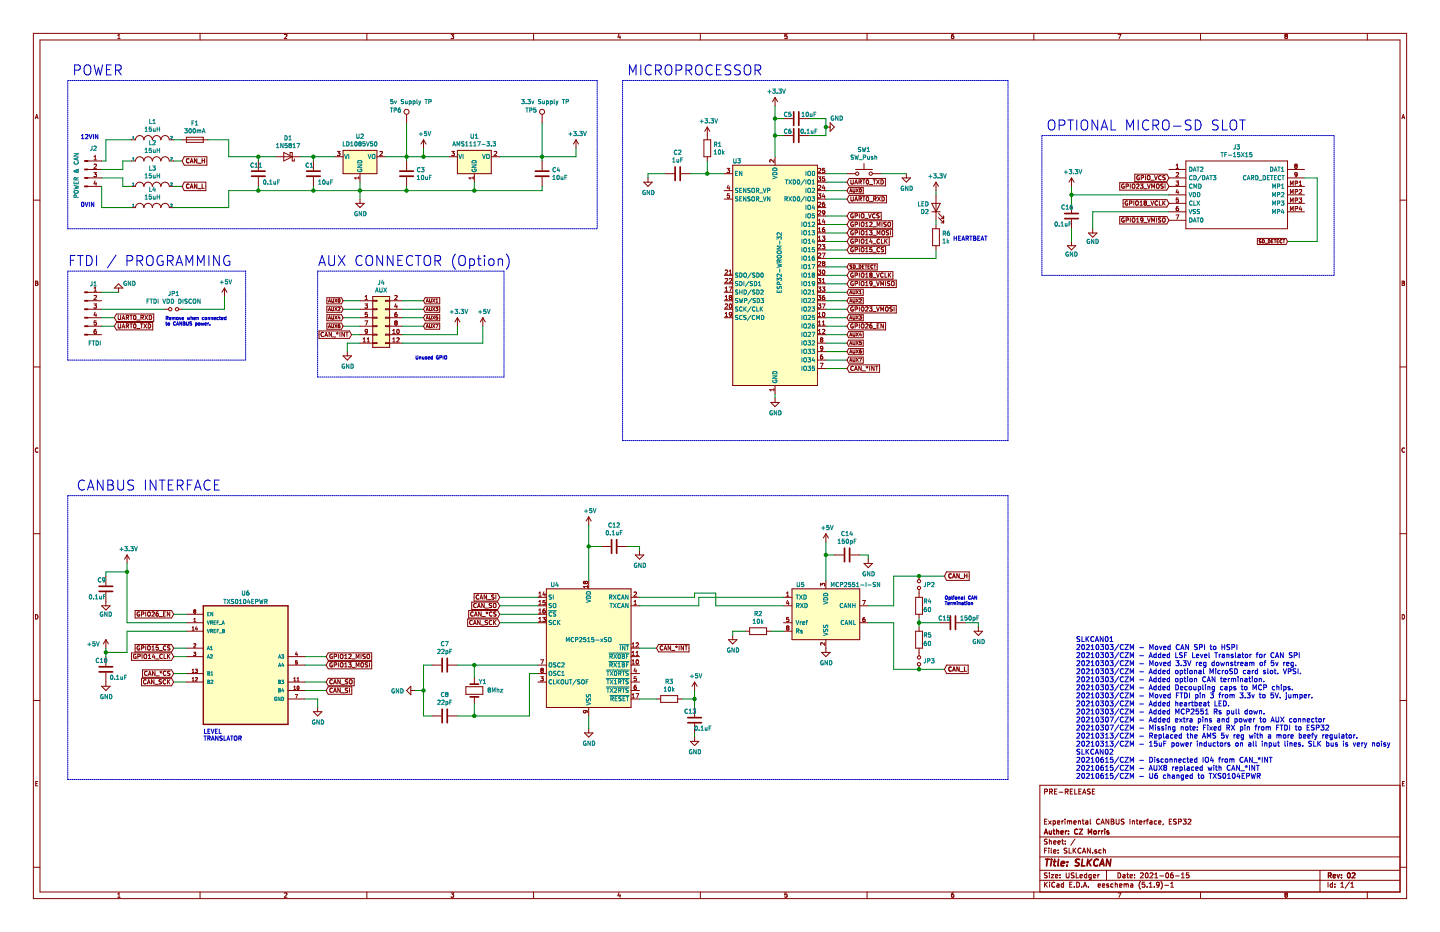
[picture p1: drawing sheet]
EESchema Schematic File Version 4
EELAYER 30 0
EELAYER END
$Descr USLedger 17000 11000
encoding utf-8
Sheet 1 1
Title "SLKCAN"
Date "2021-06-15"
Rev "02"
Comp "Auther: CZ Morris"
Comment1 "Experimental CANBUS Interface, ESP32"
Comment2 ""
Comment3 ""
Comment4 "PRE-RELEASE"
$EndDescr
$Comp
L RF_Module:ESP32-WROOM-32 U3
U 1 1
P 9150 3250
F 0 "U3" H 8700 4600 50  0000 C CNN
F 1 "ESP32-WROOM-32" V 9200 3400 50  0000 C CNN
F 2 "RF_Module:ESP32-WROOM-32" H 9150 1750 50  0001 C CNN
F 3 "https://www.espressif.com/sites/default/files/documentation/esp32-wroom-32_datasheet_en.pdf" H 8850 3300 50  0001 C CNN
	1    9150 3250
	1    0    0    -1  
$EndComp
$Comp
L Switch:SW_Push SW1
U 1 1
P 10200 2050
F 0 "SW1" H 10200 2335 50  0000 C CNN
F 1 "SW_Push" H 10200 2244 50  0000 C CNN
F 2 "Button_Switch_SMD:SW_SPST_CK_RS282G05A3" H 10200 2250 50  0001 C CNN
F 3 " C961737" H 10200 2250 50  0001 C CNN
	1    10200 2050
	1    0    0    -1  
$EndComp
Text GLabel 10000 2150 2    50   Input ~ 0
UART0_TXD
Text GLabel 10000 2350 2    50   Input ~ 0
UART0_RXD
Text GLabel 4150 3950 0    50   Input ~ 0
CAN_*INT
Wire Wire Line
	9750 2050 10000 2050
Wire Wire Line
	9750 2150 10000 2150
Wire Wire Line
	9750 2350 10000 2350
$Comp
L Device:R R1
U 1 1
P 8350 1750
F 0 "R1" H 8420 1796 50  0000 L CNN
F 1 "10k" H 8420 1705 50  0000 L CNN
F 2 "Resistor_SMD:R_0805_2012Metric" V 8280 1750 50  0001 C CNN
F 3 " C17414" H 8350 1750 50  0001 C CNN
	1    8350 1750
	1    0    0    -1  
$EndComp
$Comp
L power:+3.3V #PWR018
U 1 1
P 8350 1600
F 0 "#PWR018" H 8350 1450 50  0001 C CNN
F 1 "+3.3V" H 8365 1773 50  0000 C CNN
F 2 "" H 8350 1600 50  0001 C CNN
F 3 "" H 8350 1600 50  0001 C CNN
	1    8350 1600
	1    0    0    -1  
$EndComp
$Comp
L Device:C C2
U 1 1
P 8000 2050
F 0 "C2" V 7748 2050 50  0000 C CNN
F 1 "1uF" V 7839 2050 50  0000 C CNN
F 2 "Capacitor_SMD:C_0805_2012Metric" H 8038 1900 50  0001 C CNN
F 3 " C28323" H 8000 2050 50  0001 C CNN
	1    8000 2050
	0    1    1    0   
$EndComp
$Comp
L power:GND #PWR015
U 1 1
P 7650 2100
F 0 "#PWR015" H 7650 1850 50  0001 C CNN
F 1 "GND" H 7655 1927 50  0000 C CNN
F 2 "" H 7650 2100 50  0001 C CNN
F 3 "" H 7650 2100 50  0001 C CNN
	1    7650 2100
	1    0    0    -1  
$EndComp
Wire Wire Line
	8550 2050 8350 2050
Wire Wire Line
	7850 2050 7650 2050
Wire Wire Line
	7650 2050 7650 2100
Wire Wire Line
	8350 1900 8350 2050
Connection ~ 8350 2050
Wire Wire Line
	8350 2050 8150 2050
$Comp
L power:GND #PWR021
U 1 1
P 9150 4700
F 0 "#PWR021" H 9150 4450 50  0001 C CNN
F 1 "GND" H 9155 4527 50  0000 C CNN
F 2 "" H 9150 4700 50  0001 C CNN
F 3 "" H 9150 4700 50  0001 C CNN
	1    9150 4700
	1    0    0    -1  
$EndComp
Wire Wire Line
	9150 4700 9150 4650
$Comp
L SLKCAN-rescue:LSF0204PWR-LSF0204PWR U6
U 1 1
P 2900 7850
F 0 "U6" H 2900 8700 50  0000 C CNN
F 1 "TXS0104EPWR" H 2900 8600 50  0000 C CNN
F 2 "SOP65P640X120-14N" H 2900 7850 50  0001 L BNN
F 3 "" H 2900 7850 50  0001 L BNN
	1    2900 7850
	1    0    0    -1  
$EndComp
$Comp
L power:+5V #PWR02
U 1 1
P 1250 7650
F 0 "#PWR02" H 1250 7500 50  0001 C CNN
F 1 "+5V" H 1100 7700 50  0000 C CNN
F 2 "" H 1250 7650 50  0001 C CNN
F 3 "" H 1250 7650 50  0001 C CNN
	1    1250 7650
	1    0    0    -1  
$EndComp
Text GLabel 2050 7250 0    50   Input ~ 0
GPIO26_EN
Wire Wire Line
	2050 7250 2200 7250
Text GLabel 10000 2950 2    50   Input ~ 0
GPIO15_CS
Text GLabel 2050 7650 0    50   Input ~ 0
GPIO15_CS
Wire Wire Line
	2050 7650 2200 7650
Text GLabel 2050 7950 0    50   Input ~ 0
CAN_*CS
Wire Wire Line
	2050 7950 2200 7950
Text GLabel 2050 8050 0    50   Input ~ 0
CAN_SCK
Wire Wire Line
	2050 8050 2200 8050
Text GLabel 10000 2850 2    50   Input ~ 0
GPIO14_CLK
Wire Wire Line
	10000 2850 9750 2850
Text GLabel 2050 7750 0    50   Input ~ 0
GPIO14_CLK
Wire Wire Line
	2050 7750 2200 7750
$Comp
L power:GND #PWR07
U 1 1
P 3750 8350
F 0 "#PWR07" H 3750 8100 50  0001 C CNN
F 1 "GND" H 3755 8177 50  0000 C CNN
F 2 "" H 3750 8350 50  0001 C CNN
F 3 "" H 3750 8350 50  0001 C CNN
	1    3750 8350
	1    0    0    -1  
$EndComp
Wire Wire Line
	3600 8250 3750 8250
Wire Wire Line
	3750 8250 3750 8350
Text GLabel 3850 8050 2    50   Input ~ 0
CAN_SO
Wire Wire Line
	3850 8050 3600 8050
Wire Wire Line
	10000 2650 9750 2650
Text GLabel 3850 7850 2    50   Input ~ 0
GPIO13_MOSI
Wire Wire Line
	3600 7850 3850 7850
Text GLabel 3850 8150 2    50   Input ~ 0
CAN_SI
Wire Wire Line
	3600 8150 3850 8150
$Comp
L Device:C C10
U 1 1
P 1250 7900
F 0 "C10" H 1300 7800 50  0000 C CNN
F 1 "0.1uF" H 1100 8000 50  0000 C CNN
F 2 "Capacitor_SMD:C_0805_2012Metric" H 1288 7750 50  0001 C CNN
F 3 "C696367" H 1250 7900 50  0001 C CNN
	1    1250 7900
	-1   0    0    1   
$EndComp
$Comp
L power:GND #PWR03
U 1 1
P 1250 8050
F 0 "#PWR03" H 1250 7800 50  0001 C CNN
F 1 "GND" H 1255 7877 50  0000 C CNN
F 2 "" H 1250 8050 50  0001 C CNN
F 3 "" H 1250 8050 50  0001 C CNN
	1    1250 8050
	1    0    0    -1  
$EndComp
$Comp
L power:+3.3V #PWR05
U 1 1
P 1500 6650
F 0 "#PWR05" H 1500 6500 50  0001 C CNN
F 1 "+3.3V" H 1515 6823 50  0000 C CNN
F 2 "" H 1500 6650 50  0001 C CNN
F 3 "" H 1500 6650 50  0001 C CNN
	1    1500 6650
	1    0    0    -1  
$EndComp
Wire Wire Line
	1500 6650 1500 6750
$Comp
L Device:C C9
U 1 1
P 1250 6950
F 0 "C9" H 1300 6850 50  0000 C CNN
F 1 "0.1uF" H 1350 7050 50  0000 C CNN
F 2 "Capacitor_SMD:C_0805_2012Metric" H 1288 6800 50  0001 C CNN
F 3 "C696367" H 1250 6950 50  0001 C CNN
	1    1250 6950
	-1   0    0    1   
$EndComp
$Comp
L power:GND #PWR01
U 1 1
P 1250 7100
F 0 "#PWR01" H 1250 6850 50  0001 C CNN
F 1 "GND" H 1250 6950 50  0000 C CNN
F 2 "" H 1250 7100 50  0001 C CNN
F 3 "" H 1250 7100 50  0001 C CNN
	1    1250 7100
	1    0    0    -1  
$EndComp
Connection ~ 1500 6750
Wire Wire Line
	1250 7650 1250 7700
Wire Wire Line
	2200 7450 1500 7450
Wire Wire Line
	1500 7450 1500 7700
Wire Wire Line
	1500 7700 1250 7700
Connection ~ 1250 7700
Wire Wire Line
	1250 7700 1250 7750
Wire Wire Line
	1250 6750 1250 6800
Wire Wire Line
	1250 6750 1500 6750
Text GLabel 10000 2750 2    50   Input ~ 0
GPIO13_MOSI
$Comp
L power:GND #PWR026
U 1 1
P 10700 2050
F 0 "#PWR026" H 10700 1800 50  0001 C CNN
F 1 "GND" H 10705 1877 50  0000 C CNN
F 2 "" H 10700 2050 50  0001 C CNN
F 3 "" H 10700 2050 50  0001 C CNN
	1    10700 2050
	1    0    0    -1  
$EndComp
Wire Wire Line
	10400 2050 10700 2050
$Comp
L Interface_CAN_LIN:MCP2551-I-SN U5
U 1 1
P 9750 7250
F 0 "U5" H 9450 7600 50  0000 C CNN
F 1 "MCP2551-I-SN" H 10100 7600 50  0000 C CNN
F 2 "Package_SO:SOIC-8_3.9x4.9mm_P1.27mm" H 9750 6750 50  0001 C CIN
F 3 "http://ww1.microchip.com/downloads/en/devicedoc/21667d.pdf" H 9750 7250 50  0001 C CNN
	1    9750 7250
	1    0    0    -1  
$EndComp
$Comp
L power:+5V #PWR023
U 1 1
P 9750 6400
F 0 "#PWR023" H 9750 6250 50  0001 C CNN
F 1 "+5V" H 9765 6573 50  0000 C CNN
F 2 "" H 9750 6400 50  0001 C CNN
F 3 "" H 9750 6400 50  0001 C CNN
	1    9750 6400
	1    0    0    -1  
$EndComp
Text GLabel 11150 6800 2    50   Input ~ 10
CAN_H
Text GLabel 11150 7900 2    50   Input ~ 10
CAN_L
$Comp
L Device:C C14
U 1 1
P 10000 6550
F 0 "C14" V 9748 6550 50  0000 C CNN
F 1 "150pF" V 9839 6550 50  0000 C CNN
F 2 "Capacitor_SMD:C_0805_2012Metric" H 10038 6400 50  0001 C CNN
F 3 "C696367" H 10000 6550 50  0001 C CNN
	1    10000 6550
	0    1    1    0   
$EndComp
$Comp
L power:GND #PWR025
U 1 1
P 10250 6600
F 0 "#PWR025" H 10250 6350 50  0001 C CNN
F 1 "GND" H 10255 6427 50  0000 C CNN
F 2 "" H 10250 6600 50  0001 C CNN
F 3 "" H 10250 6600 50  0001 C CNN
	1    10250 6600
	1    0    0    -1  
$EndComp
Wire Wire Line
	9750 6850 9750 6550
Wire Wire Line
	9850 6550 9750 6550
Connection ~ 9750 6550
Wire Wire Line
	9750 6550 9750 6400
Wire Wire Line
	10150 6550 10250 6550
Wire Wire Line
	10250 6550 10250 6600
$Comp
L power:GND #PWR024
U 1 1
P 9750 7650
F 0 "#PWR024" H 9750 7400 50  0001 C CNN
F 1 "GND" H 9755 7477 50  0000 C CNN
F 2 "" H 9750 7650 50  0001 C CNN
F 3 "" H 9750 7650 50  0001 C CNN
	1    9750 7650
	1    0    0    -1  
$EndComp
$Comp
L power:GND #PWR019
U 1 1
P 8650 7500
F 0 "#PWR019" H 8650 7250 50  0001 C CNN
F 1 "GND" H 8655 7327 50  0000 C CNN
F 2 "" H 8650 7500 50  0001 C CNN
F 3 "" H 8650 7500 50  0001 C CNN
	1    8650 7500
	1    0    0    -1  
$EndComp
Wire Wire Line
	8800 7450 8650 7450
Wire Wire Line
	8650 7450 8650 7500
Wire Wire Line
	9100 7450 9250 7450
$Comp
L Interface_CAN_LIN:MCP2515-xSO U4
U 1 1
P 6950 7650
F 0 "U4" H 6550 8400 50  0000 C CNN
F 1 "MCP2515-xSO" H 6950 7750 50  0000 C CNN
F 2 "Package_SO:SOIC-18W_7.5x11.6mm_P1.27mm" H 6950 6750 50  0001 C CIN
F 3 "http://ww1.microchip.com/downloads/en/DeviceDoc/21801e.pdf" H 7050 6850 50  0001 C CNN
	1    6950 7650
	1    0    0    -1  
$EndComp
$Comp
L power:+5V #PWR012
U 1 1
P 6950 6200
F 0 "#PWR012" H 6950 6050 50  0001 C CNN
F 1 "+5V" H 6965 6373 50  0000 C CNN
F 2 "" H 6950 6200 50  0001 C CNN
F 3 "" H 6950 6200 50  0001 C CNN
	1    6950 6200
	1    0    0    -1  
$EndComp
$Comp
L Device:C C12
U 1 1
P 7250 6450
F 0 "C12" V 6998 6450 50  0000 C CNN
F 1 "0.1uF" V 7089 6450 50  0000 C CNN
F 2 "Capacitor_SMD:C_0805_2012Metric" H 7288 6300 50  0001 C CNN
F 3 "C696367" H 7250 6450 50  0001 C CNN
	1    7250 6450
	0    1    1    0   
$EndComp
$Comp
L power:GND #PWR014
U 1 1
P 7550 6500
F 0 "#PWR014" H 7550 6250 50  0001 C CNN
F 1 "GND" H 7555 6327 50  0000 C CNN
F 2 "" H 7550 6500 50  0001 C CNN
F 3 "" H 7550 6500 50  0001 C CNN
	1    7550 6500
	1    0    0    -1  
$EndComp
$Comp
L power:GND #PWR013
U 1 1
P 6950 8600
F 0 "#PWR013" H 6950 8350 50  0001 C CNN
F 1 "GND" H 6955 8427 50  0000 C CNN
F 2 "" H 6950 8600 50  0001 C CNN
F 3 "" H 6950 8600 50  0001 C CNN
	1    6950 8600
	1    0    0    -1  
$EndComp
$Comp
L Device:Crystal Y1
U 1 1
P 5600 8150
F 0 "Y1" V 5700 8100 50  0000 R CNN
F 1 "8Mhz" V 5600 8000 50  0000 R CNN
F 2 "Crystal:Crystal_SMD_5032-2Pin_5.0x3.2mm" H 5600 8150 50  0001 C CNN
F 3 "C115962" H 5600 8150 50  0001 C CNN
	1    5600 8150
	0    -1   -1   0   
$EndComp
$Comp
L Device:C C7
U 1 1
P 5250 7850
F 0 "C7" V 4998 7850 50  0000 C CNN
F 1 "22pF" V 5089 7850 50  0000 C CNN
F 2 "Capacitor_SMD:C_0805_2012Metric" H 5288 7700 50  0001 C CNN
F 3 " C1804" H 5250 7850 50  0001 C CNN
	1    5250 7850
	0    1    1    0   
$EndComp
$Comp
L Device:C C8
U 1 1
P 5250 8450
F 0 "C8" V 4998 8450 50  0000 C CNN
F 1 "22pF" V 5089 8450 50  0000 C CNN
F 2 "Capacitor_SMD:C_0805_2012Metric" H 5288 8300 50  0001 C CNN
F 3 " C1804" H 5250 8450 50  0001 C CNN
	1    5250 8450
	0    1    1    0   
$EndComp
$Comp
L power:GND #PWR09
U 1 1
P 4900 8150
F 0 "#PWR09" H 4900 7900 50  0001 C CNN
F 1 "GND" V 4905 8022 50  0000 R CNN
F 2 "" H 4900 8150 50  0001 C CNN
F 3 "" H 4900 8150 50  0001 C CNN
	1    4900 8150
	0    1    1    0   
$EndComp
Text GLabel 5900 7050 0    50   Input ~ 0
CAN_SI
Text GLabel 5900 7150 0    50   Input ~ 0
CAN_SO
Text GLabel 5900 7250 0    50   Input ~ 0
CAN_*CS
Text GLabel 5900 7350 0    50   Input ~ 0
CAN_SCK
Wire Wire Line
	5400 7850 5600 7850
Wire Wire Line
	5100 7850 5000 7850
Wire Wire Line
	5000 7850 5000 8150
Wire Wire Line
	5000 8450 5100 8450
Wire Wire Line
	4900 8150 5000 8150
Connection ~ 5000 8150
Wire Wire Line
	5000 8150 5000 8450
Wire Wire Line
	5600 8000 5600 7850
Connection ~ 5600 7850
Wire Wire Line
	5600 7850 6350 7850
Wire Wire Line
	5400 8450 5600 8450
Wire Wire Line
	5600 8450 5600 8300
Wire Wire Line
	6350 7950 6250 7950
Wire Wire Line
	6250 7950 6250 8450
Wire Wire Line
	6250 8450 5600 8450
Connection ~ 5600 8450
Wire Wire Line
	5900 7050 6350 7050
Wire Wire Line
	5900 7150 6350 7150
Wire Wire Line
	5900 7250 6350 7250
Wire Wire Line
	5900 7350 6350 7350
Wire Wire Line
	6950 8600 6950 8450
$Comp
L Device:R R3
U 1 1
P 7900 8250
F 0 "R3" V 7693 8250 50  0000 C CNN
F 1 "10k" V 7784 8250 50  0000 C CNN
F 2 "Resistor_SMD:R_0805_2012Metric" V 7830 8250 50  0001 C CNN
F 3 " C17414" H 7900 8250 50  0001 C CNN
	1    7900 8250
	0    1    1    0   
$EndComp
$Comp
L power:+5V #PWR016
U 1 1
P 8200 8150
F 0 "#PWR016" H 8200 8000 50  0001 C CNN
F 1 "+5V" H 8215 8323 50  0000 C CNN
F 2 "" H 8200 8150 50  0001 C CNN
F 3 "" H 8200 8150 50  0001 C CNN
	1    8200 8150
	1    0    0    -1  
$EndComp
$Comp
L power:GND #PWR017
U 1 1
P 8200 8700
F 0 "#PWR017" H 8200 8450 50  0001 C CNN
F 1 "GND" H 8205 8527 50  0000 C CNN
F 2 "" H 8200 8700 50  0001 C CNN
F 3 "" H 8200 8700 50  0001 C CNN
	1    8200 8700
	1    0    0    -1  
$EndComp
$Comp
L Device:C C13
U 1 1
P 8200 8500
F 0 "C13" H 8250 8400 50  0000 C CNN
F 1 "0.1uF" H 8100 8600 50  0000 C CNN
F 2 "Capacitor_SMD:C_0805_2012Metric" H 8238 8350 50  0001 C CNN
F 3 "C696367" H 8200 8500 50  0001 C CNN
	1    8200 8500
	-1   0    0    1   
$EndComp
Wire Wire Line
	8200 8700 8200 8650
Wire Wire Line
	7550 8250 7750 8250
Wire Wire Line
	8200 8150 8200 8250
Wire Wire Line
	8050 8250 8200 8250
Connection ~ 8200 8250
Wire Wire Line
	8200 8250 8200 8350
Text GLabel 7750 7650 2    50   Input ~ 0
CAN_*INT
Wire Wire Line
	7750 7650 7550 7650
Wire Wire Line
	6950 6200 6950 6450
Wire Wire Line
	7100 6450 6950 6450
Connection ~ 6950 6450
Wire Wire Line
	6950 6450 6950 6850
Wire Wire Line
	7400 6450 7550 6450
Wire Wire Line
	7550 6450 7550 6500
Wire Wire Line
	7550 7150 8250 7150
Wire Wire Line
	8250 7150 8250 7050
Wire Wire Line
	8250 7050 9250 7050
Wire Wire Line
	9250 7150 8450 7150
Wire Wire Line
	8450 7150 8450 7000
Wire Wire Line
	8200 7050 7550 7050
Text Notes 2400 8750 0    50   ~ 0
LEVEL\nTRANSLATOR
$Comp
L Connector:Conn_01x04_Male J2
U 1 1
P 1000 2000
F 0 "J2" H 1150 2250 50  0000 R CNN
F 1 "POWER & CAN" V 900 2200 50  0000 R CNN
F 2 "Connector_PinHeader_2.54mm:PinHeader_1x04_P2.54mm_Horizontal" H 1000 2000 50  0001 C CNN
F 3 "~" H 1000 2000 50  0001 C CNN
	1    1000 2000
	1    0    0    -1  
$EndComp
Text GLabel 2150 1900 2    50   Input ~ 10
CAN_H
Text GLabel 2150 2200 2    50   Input ~ 10
CAN_L
$Comp
L Connector:Conn_01x06_Male J1
U 1 1
P 1000 3650
F 0 "J1" H 1150 3950 50  0000 R CNN
F 1 "FTDI" H 1200 3250 50  0000 R CNN
F 2 "Connector_PinHeader_2.54mm:PinHeader_1x06_P2.54mm_Vertical" H 1000 3650 50  0001 C CNN
F 3 "~" H 1000 3650 50  0001 C CNN
	1    1000 3650
	1    0    0    -1  
$EndComp
Text GLabel 1350 3850 2    50   Input ~ 0
UART0_TXD
$Comp
L Device:R R2
U 1 1
P 8950 7450
F 0 "R2" V 8743 7450 50  0000 C CNN
F 1 "10k" V 8834 7450 50  0000 C CNN
F 2 "Resistor_SMD:R_0805_2012Metric" V 8880 7450 50  0001 C CNN
F 3 " C17414" H 8950 7450 50  0001 C CNN
	1    8950 7450
	0    1    1    0   
$EndComp
$Comp
L Device:R R4
U 1 1
P 10850 7150
F 0 "R4" H 10750 7100 50  0000 C CNN
F 1 "60" H 10750 7200 50  0000 C CNN
F 2 "Resistor_SMD:R_0805_2012Metric" V 10780 7150 50  0001 C CNN
F 3 " C17414" H 10850 7150 50  0001 C CNN
	1    10850 7150
	-1   0    0    1   
$EndComp
$Comp
L Device:R R5
U 1 1
P 10850 7550
F 0 "R5" H 10750 7500 50  0000 C CNN
F 1 "60" H 10750 7600 50  0000 C CNN
F 2 "Resistor_SMD:R_0805_2012Metric" V 10780 7550 50  0001 C CNN
F 3 " C17414" H 10850 7550 50  0001 C CNN
	1    10850 7550
	-1   0    0    1   
$EndComp
Wire Wire Line
	10550 6800 10550 7150
Wire Wire Line
	10250 7150 10550 7150
Wire Wire Line
	10550 7900 10550 7350
Wire Wire Line
	10250 7350 10550 7350
$Comp
L Device:C C15
U 1 1
P 11250 7350
F 0 "C15" V 11300 7450 50  0000 C CNN
F 1 "150pF" V 11300 7150 50  0000 C CNN
F 2 "Capacitor_SMD:C_0805_2012Metric" H 11288 7200 50  0001 C CNN
F 3 "C696367" H 11250 7350 50  0001 C CNN
	1    11250 7350
	0    -1   -1   0   
$EndComp
Wire Wire Line
	10850 7300 10850 7350
Wire Wire Line
	11100 7350 10850 7350
Connection ~ 10850 7350
Wire Wire Line
	10850 7350 10850 7400
$Comp
L power:GND #PWR028
U 1 1
P 11550 7400
F 0 "#PWR028" H 11550 7150 50  0001 C CNN
F 1 "GND" H 11555 7227 50  0000 C CNN
F 2 "" H 11550 7400 50  0001 C CNN
F 3 "" H 11550 7400 50  0001 C CNN
	1    11550 7400
	1    0    0    -1  
$EndComp
Wire Wire Line
	11400 7350 11550 7350
Wire Wire Line
	11550 7350 11550 7400
Wire Wire Line
	10550 7900 10850 7900
Wire Wire Line
	10550 6800 10850 6800
$Comp
L Device:Jumper_NO_Small JP2
U 1 1
P 10850 6900
F 0 "JP2" V 10850 6948 50  0000 L CNN
F 1 "Jumper_NO_Small" V 10895 6948 50  0001 L CNN
F 2 "Jumper:SolderJumper-2_P1.3mm_Open_RoundedPad1.0x1.5mm" H 10850 6900 50  0001 C CNN
F 3 "~" H 10850 6900 50  0001 C CNN
	1    10850 6900
	0    1    1    0   
$EndComp
Connection ~ 10850 6800
Wire Wire Line
	10850 6800 11150 6800
$Comp
L Device:Jumper_NO_Small JP3
U 1 1
P 10850 7800
F 0 "JP3" V 10850 7848 50  0000 L CNN
F 1 "Jumper_NO_Small" V 10895 7848 50  0001 L CNN
F 2 "Jumper:SolderJumper-2_P1.3mm_Open_RoundedPad1.0x1.5mm" H 10850 7800 50  0001 C CNN
F 3 "~" H 10850 7800 50  0001 C CNN
	1    10850 7800
	0    1    1    0   
$EndComp
Connection ~ 10850 7900
Wire Wire Line
	10850 7900 11150 7900
Wire Wire Line
	8200 7000 8200 7050
Wire Wire Line
	8450 7000 8200 7000
Wire Wire Line
	1200 1900 1250 1900
$Comp
L Device:Fuse F1
U 1 1
P 2300 1650
F 0 "F1" V 2103 1650 50  0000 C CNN
F 1 "300mA" V 2194 1650 50  0000 C CNN
F 2 "Fuse:Fuse_0603_1608Metric" V 2230 1650 50  0001 C CNN
F 3 " C207010" H 2300 1650 50  0001 C CNN
	1    2300 1650
	0    1    1    0   
$EndComp
$Comp
L Diode:1N5817 D1
U 1 1
P 3400 1850
F 0 "D1" H 3400 1633 50  0000 C CNN
F 1 "1N5817" H 3400 1724 50  0000 C CNN
F 2 "Diode_SMD:D_SOD-123" H 3400 1675 50  0001 C CNN
F 3 "http://www.vishay.com/docs/88525/1n5817.pdf" H 3400 1850 50  0001 C CNN
	1    3400 1850
	-1   0    0    1   
$EndComp
Wire Wire Line
	3250 1850 3050 1850
$Comp
L power:GND #PWR08
U 1 1
P 4250 2350
F 0 "#PWR08" H 4250 2100 50  0001 C CNN
F 1 "GND" H 4255 2177 50  0000 C CNN
F 2 "" H 4250 2350 50  0001 C CNN
F 3 "" H 4250 2350 50  0001 C CNN
	1    4250 2350
	1    0    0    -1  
$EndComp
$Comp
L Device:C C11
U 1 1
P 3050 2050
F 0 "C11" H 2950 2150 50  0000 L CNN
F 1 "0.1uF" H 3100 1950 50  0000 L CNN
F 2 "Capacitor_SMD:C_0805_2012Metric" H 3088 1900 50  0001 C CNN
F 3 " C15850" H 3050 2050 50  0001 C CNN
	1    3050 2050
	1    0    0    -1  
$EndComp
Wire Wire Line
	3050 1900 3050 1850
Connection ~ 3050 1850
Wire Wire Line
	3550 1850 3700 1850
Wire Wire Line
	4250 2250 4250 2150
Wire Wire Line
	4250 2250 4250 2350
Connection ~ 4250 2250
$Comp
L Device:C C1
U 1 1
P 3700 2050
F 0 "C1" H 3600 2150 50  0000 L CNN
F 1 "10uF" H 3750 1950 50  0000 L CNN
F 2 "Capacitor_SMD:C_0805_2012Metric" H 3738 1900 50  0001 C CNN
F 3 " C15850" H 3700 2050 50  0001 C CNN
	1    3700 2050
	1    0    0    -1  
$EndComp
Wire Wire Line
	3700 2200 3700 2250
Connection ~ 3700 2250
Wire Wire Line
	3700 2250 4250 2250
Wire Wire Line
	3700 1900 3700 1850
Connection ~ 3700 1850
Wire Wire Line
	3700 1850 3950 1850
Wire Wire Line
	3050 2200 3050 2250
Connection ~ 3050 2250
Wire Wire Line
	3050 2250 3700 2250
$Comp
L Device:C C3
U 1 1
P 4800 2050
F 0 "C3" H 4915 2096 50  0000 L CNN
F 1 "10uF" H 4915 2005 50  0000 L CNN
F 2 "Capacitor_SMD:C_0805_2012Metric" H 4838 1900 50  0001 C CNN
F 3 " C15850" H 4800 2050 50  0001 C CNN
	1    4800 2050
	1    0    0    -1  
$EndComp
$Comp
L Device:C C4
U 1 1
P 6400 2050
F 0 "C4" H 6515 2096 50  0000 L CNN
F 1 "10uF" H 6515 2005 50  0000 L CNN
F 2 "Capacitor_SMD:C_0805_2012Metric" H 6438 1900 50  0001 C CNN
F 3 " C15850" H 6400 2050 50  0001 C CNN
	1    6400 2050
	1    0    0    -1  
$EndComp
Wire Wire Line
	4550 1850 4800 1850
Connection ~ 4800 1850
Wire Wire Line
	4800 1900 4800 1850
Wire Wire Line
	4250 2250 4800 2250
Wire Wire Line
	6400 2250 6400 2200
Wire Wire Line
	4800 2200 4800 2250
Wire Wire Line
	6400 1850 6400 1900
$Comp
L Connector:TestPoint TP5
U 1 1
P 6400 1450
F 0 "TP5" H 6200 1600 50  0000 L CNN
F 1 "3.3v Supply TP" H 6150 1700 50  0000 L CNN
F 2 "TestPoint:TestPoint_Pad_D1.0mm" H 6600 1450 50  0001 C CNN
F 3 "~" H 6600 1450 50  0001 C CNN
	1    6400 1450
	1    0    0    -1  
$EndComp
$Comp
L Connector:TestPoint TP6
U 1 1
P 4800 1450
F 0 "TP6" H 4600 1600 50  0000 L CNN
F 1 "5v Supply TP" H 4600 1700 50  0000 L CNN
F 2 "TestPoint:TestPoint_Pad_D1.0mm" H 5000 1450 50  0001 C CNN
F 3 "~" H 5000 1450 50  0001 C CNN
	1    4800 1450
	1    0    0    -1  
$EndComp
Wire Wire Line
	4800 1450 4800 1850
Wire Wire Line
	6400 1450 6400 1850
Connection ~ 6400 1850
$Comp
L power:+3.3V #PWR011
U 1 1
P 6800 1750
F 0 "#PWR011" H 6800 1600 50  0001 C CNN
F 1 "+3.3V" H 6815 1923 50  0000 C CNN
F 2 "" H 6800 1750 50  0001 C CNN
F 3 "" H 6800 1750 50  0001 C CNN
	1    6800 1750
	1    0    0    -1  
$EndComp
Connection ~ 4800 2250
Wire Wire Line
	6400 1850 6800 1850
Wire Wire Line
	6800 1850 6800 1750
Wire Wire Line
	4800 2250 5600 2250
$Comp
L Regulator_Linear:AMS1117-3.3 U1
U 1 1
P 5600 1850
F 0 "U1" H 5600 2092 50  0000 C CNN
F 1 "AMS1117-3.3" H 5600 2001 50  0000 C CNN
F 2 "Package_TO_SOT_SMD:SOT-223-3_TabPin2" H 5600 2050 50  0001 C CNN
F 3 "http://www.advanced-monolithic.com/pdf/ds1117.pdf" H 5700 1600 50  0001 C CNN
	1    5600 1850
	1    0    0    -1  
$EndComp
Wire Wire Line
	5600 2150 5600 2250
Connection ~ 5600 2250
Wire Wire Line
	5600 2250 6400 2250
Wire Wire Line
	4800 1850 5000 1850
Wire Wire Line
	5900 1850 6400 1850
$Comp
L power:+5V #PWR010
U 1 1
P 5000 1750
F 0 "#PWR010" H 5000 1600 50  0001 C CNN
F 1 "+5V" H 5015 1923 50  0000 C CNN
F 2 "" H 5000 1750 50  0001 C CNN
F 3 "" H 5000 1750 50  0001 C CNN
	1    5000 1750
	1    0    0    -1  
$EndComp
Wire Wire Line
	5000 1750 5000 1850
Connection ~ 5000 1850
Wire Wire Line
	5000 1850 5300 1850
Text Notes 950  1650 0    50   ~ 0
12VIN
Text Notes 950  2450 0    50   ~ 0
0VIN
Wire Wire Line
	1500 7350 2200 7350
Wire Wire Line
	1500 6750 1500 7350
$Comp
L SLKCAN-rescue:TF-15X15-TF-15X15 J3
U 1 1
P 13800 2000
F 0 "J3" H 14600 2265 50  0000 C CNN
F 1 "TF-15X15" H 14600 2174 50  0000 C CNN
F 2 "TF15X15" H 15250 2100 50  0001 L CNN
F 3 "https://datasheet.lcsc.com/szlcsc/SOFNG-TF-15-15_C111196.pdf" H 15250 2000 50  0001 L CNN
F 4 "Micro-SD Card Socket" H 15250 1900 50  0001 L CNN "Description"
F 5 "1.85" H 15250 1800 50  0001 L CNN "Height"
F 6 "SOFNG" H 15250 1700 50  0001 L CNN "Manufacturer_Name"
F 7 "TF-15X15" H 15250 1600 50  0001 L CNN "Manufacturer_Part_Number"
F 8 "" H 15250 1500 50  0001 L CNN "Mouser Part Number"
F 9 "" H 15250 1400 50  0001 L CNN "Mouser Price/Stock"
F 10 "" H 15250 1300 50  0001 L CNN "Arrow Part Number"
F 11 "" H 15250 1200 50  0001 L CNN "Arrow Price/Stock"
	1    13800 2000
	1    0    0    -1  
$EndComp
$Comp
L Device:C C16
U 1 1
P 12650 2550
F 0 "C16" H 12700 2450 50  0000 C CNN
F 1 "0.1uF" H 12750 2650 50  0000 C CNN
F 2 "Capacitor_SMD:C_0805_2012Metric" H 12688 2400 50  0001 C CNN
F 3 "C696367" H 12650 2550 50  0001 C CNN
	1    12650 2550
	-1   0    0    1   
$EndComp
$Comp
L power:+3.3V #PWR029
U 1 1
P 12650 2200
F 0 "#PWR029" H 12650 2050 50  0001 C CNN
F 1 "+3.3V" H 12665 2373 50  0000 C CNN
F 2 "" H 12650 2200 50  0001 C CNN
F 3 "" H 12650 2200 50  0001 C CNN
	1    12650 2200
	1    0    0    -1  
$EndComp
$Comp
L power:GND #PWR030
U 1 1
P 12650 2850
F 0 "#PWR030" H 12650 2600 50  0001 C CNN
F 1 "GND" H 12650 2700 50  0000 C CNN
F 2 "" H 12650 2850 50  0001 C CNN
F 3 "" H 12650 2850 50  0001 C CNN
	1    12650 2850
	1    0    0    -1  
$EndComp
Text GLabel 3850 7750 2    50   Input ~ 0
GPIO12_MISO
Wire Wire Line
	9750 2750 10000 2750
Wire Wire Line
	10000 2950 9750 2950
Text GLabel 10000 3850 2    50   Input ~ 0
GPIO26_EN
Wire Wire Line
	9750 3850 10000 3850
Text GLabel 10000 3250 2    50   Input ~ 0
GPIO18_VCLK
Wire Wire Line
	9750 3250 10000 3250
Wire Wire Line
	3600 7750 3850 7750
Wire Wire Line
	12650 2200 12650 2300
Wire Wire Line
	12650 2700 12650 2850
Connection ~ 12650 2300
Wire Wire Line
	12650 2300 12650 2400
Text GLabel 13800 2400 0    50   Input ~ 0
GPIO18_VCLK
Text GLabel 10000 2550 2    50   Input ~ 0
GPIO_VCS
Wire Wire Line
	10000 2550 9750 2550
Text GLabel 13800 2100 0    50   Input ~ 0
GPIO_VCS
Text GLabel 13800 2200 0    50   Input ~ 0
GPIO23_VMOSI
Text GLabel 10000 3650 2    50   Input ~ 0
GPIO23_VMOSI
Wire Wire Line
	9750 3650 10000 3650
Text GLabel 10000 3350 2    50   Input ~ 0
GPIO19_VMISO
Wire Wire Line
	10000 3350 9750 3350
$Comp
L power:GND #PWR031
U 1 1
P 12900 2700
F 0 "#PWR031" H 12900 2450 50  0001 C CNN
F 1 "GND" H 12900 2550 50  0000 C CNN
F 2 "" H 12900 2700 50  0001 C CNN
F 3 "" H 12900 2700 50  0001 C CNN
	1    12900 2700
	1    0    0    -1  
$EndComp
Wire Wire Line
	13800 2500 12900 2500
Wire Wire Line
	12900 2500 12900 2700
Text GLabel 13800 2600 0    50   Input ~ 0
GPIO19_VMISO
Wire Wire Line
	12650 2300 13800 2300
$Comp
L power:+3.3V #PWR027
U 1 1
P 11050 2250
F 0 "#PWR027" H 11050 2100 50  0001 C CNN
F 1 "+3.3V" H 11065 2423 50  0000 C CNN
F 2 "" H 11050 2250 50  0001 C CNN
F 3 "" H 11050 2250 50  0001 C CNN
	1    11050 2250
	1    0    0    -1  
$EndComp
$Comp
L Device:R R6
U 1 1
P 11050 2800
F 0 "R6" H 11120 2846 50  0000 L CNN
F 1 "1k" H 11120 2755 50  0000 L CNN
F 2 "Resistor_SMD:R_0805_2012Metric" V 10980 2800 50  0001 C CNN
F 3 " C17414" H 11050 2800 50  0001 C CNN
	1    11050 2800
	1    0    0    -1  
$EndComp
$Comp
L Device:LED D2
U 1 1
P 11050 2450
F 0 "D2" V 10997 2530 50  0000 L CNN
F 1 "LED" V 11088 2530 50  0000 L CNN
F 2 "LED_SMD:LED_0805_2012Metric" H 11050 2450 50  0001 C CNN
F 3 "~" H 11050 2450 50  0001 C CNN
	1    11050 2450
	0    -1   -1   0   
$EndComp
Wire Wire Line
	11050 2600 11050 2650
Wire Wire Line
	11050 2950 11050 3050
Wire Wire Line
	11050 3050 9750 3050
Text Notes 11250 2850 0    50   ~ 0
HEARTBEAT
Text GLabel 10000 2650 2    50   Input ~ 0
GPIO12_MISO
Wire Wire Line
	1200 3450 1400 3450
$Comp
L power:GND #PWR04
U 1 1
P 1400 3450
F 0 "#PWR04" H 1400 3200 50  0001 C CNN
F 1 "GND" H 1350 3350 50  0000 R CNN
F 2 "" H 1400 3450 50  0001 C CNN
F 3 "" H 1400 3450 50  0001 C CNN
	1    1400 3450
	-1   0    0    1   
$EndComp
Wire Wire Line
	1350 3750 1200 3750
Text GLabel 1350 3750 2    50   Input ~ 0
UART0_RXD
Wire Wire Line
	1200 3850 1350 3850
$Comp
L Device:Jumper_NO_Small JP1
U 1 1
P 2050 3650
F 0 "JP1" H 2050 3835 50  0000 C CNN
F 1 "FTDI VDD DISCON" H 2050 3744 50  0000 C CNN
F 2 "Connector_PinHeader_2.54mm:PinHeader_1x02_P2.54mm_Vertical" H 2050 3650 50  0001 C CNN
F 3 "~" H 2050 3650 50  0001 C CNN
	1    2050 3650
	1    0    0    -1  
$EndComp
Wire Wire Line
	1200 3650 1950 3650
$Comp
L power:+5V #PWR06
U 1 1
P 2650 3500
F 0 "#PWR06" H 2650 3350 50  0001 C CNN
F 1 "+5V" H 2665 3673 50  0000 C CNN
F 2 "" H 2650 3500 50  0001 C CNN
F 3 "" H 2650 3500 50  0001 C CNN
	1    2650 3500
	1    0    0    -1  
$EndComp
Wire Wire Line
	2150 3650 2650 3650
Wire Wire Line
	2650 3650 2650 3500
Wire Wire Line
	9750 1500 9750 1600
Connection ~ 9750 1500
Wire Wire Line
	9750 1600 9550 1600
Wire Wire Line
	9750 1400 9750 1500
Wire Wire Line
	9550 1400 9750 1400
$Comp
L power:GND #PWR022
U 1 1
P 9750 1500
F 0 "#PWR022" H 9750 1250 50  0001 C CNN
F 1 "GND" V 9850 1450 50  0000 R CNN
F 2 "" H 9750 1500 50  0001 C CNN
F 3 "" H 9750 1500 50  0001 C CNN
	1    9750 1500
	0    -1   -1   0   
$EndComp
Wire Wire Line
	9150 1600 9150 1850
Connection ~ 9150 1600
Wire Wire Line
	9250 1600 9150 1600
Wire Wire Line
	9150 1400 9150 1600
Connection ~ 9150 1400
Wire Wire Line
	9250 1400 9150 1400
Wire Wire Line
	9150 1250 9150 1400
$Comp
L power:+3.3V #PWR020
U 1 1
P 9150 1250
F 0 "#PWR020" H 9150 1100 50  0001 C CNN
F 1 "+3.3V" H 9165 1423 50  0000 C CNN
F 2 "" H 9150 1250 50  0001 C CNN
F 3 "" H 9150 1250 50  0001 C CNN
	1    9150 1250
	1    0    0    -1  
$EndComp
$Comp
L Device:C C6
U 1 1
P 9400 1600
F 0 "C6" V 9350 1500 50  0000 C CNN
F 1 "0.1uF" V 9350 1750 50  0000 C CNN
F 2 "Capacitor_SMD:C_0805_2012Metric" H 9438 1450 50  0001 C CNN
F 3 "C696367" H 9400 1600 50  0001 C CNN
	1    9400 1600
	0    1    1    0   
$EndComp
$Comp
L Device:C C5
U 1 1
P 9400 1400
F 0 "C5" V 9350 1300 50  0000 C CNN
F 1 "10uF" V 9350 1550 50  0000 C CNN
F 2 "Capacitor_SMD:C_0805_2012Metric" H 9438 1250 50  0001 C CNN
F 3 " C15850" H 9400 1400 50  0001 C CNN
	1    9400 1400
	0    1    1    0   
$EndComp
Wire Notes Line
	800  950  7050 950 
Wire Notes Line
	7050 950  7050 2700
Wire Notes Line
	7050 2700 800  2700
Wire Notes Line
	800  2700 800  950 
Text Notes 850  900  0    118  ~ 0
POWER
Wire Notes Line
	2900 3200 2900 4250
Wire Notes Line
	2900 4250 800  4250
Wire Notes Line
	800  4250 800  3200
Wire Notes Line
	800  3200 2900 3200
Text Notes 800  3150 0    118  ~ 0
FTDI / PROGRAMMING
Wire Notes Line
	7350 950  11900 950 
Wire Notes Line
	11900 950  11900 5200
Wire Notes Line
	11900 5200 7350 5200
Wire Notes Line
	7350 5200 7350 950 
Text Notes 7400 900  0    118  ~ 0
MICROPROCESSOR
Wire Notes Line
	12300 1600 15750 1600
Wire Notes Line
	15750 1600 15750 3250
Wire Notes Line
	15750 3250 12300 3250
Wire Notes Line
	12300 3250 12300 1600
Text Notes 12350 1550 0    118  ~ 0
OPTIONAL MICRO-SD SLOT
Wire Notes Line
	11900 5850 11900 9200
Wire Notes Line
	11900 9200 800  9200
Wire Notes Line
	800  9200 800  5850
Wire Notes Line
	800  5850 11900 5850
Text Notes 900  5800 0    118  ~ 0
CANBUS INTERFACE
Text Notes 12700 9200 0    59   ~ 0
SLKCAN01\n20210303/CZM - Moved CAN SPI to HSPI\n20210303/CZM - Added LSF Level Translator for CAN SPI\n20210303/CZM - Moved 3.3V reg downstream of 5v reg.\n20210303/CZM - Added optional MicroSD card slot. VPSI.\n20210303/CZM - Added option CAN termination.\n20210303/CZM - Added Decoupling caps to MCP chips.\n20210303/CZM - Moved FTDI pin 3 from 3.3v to 5V. jumper.\n20210303/CZM - Added heartbeat LED.\n20210303/CZM - Added MCP2551 Rs pull down.\n20210307/CZM - Added extra pins and power to AUX connector\n20210307/CZM - Missing note: Fixed RX pin from FTDI to ESP32\n20210313/CZM - Replaced the AMS 5v reg with a more beefy regulator. \n20210313/CZM - 15uF power inductors on all input lines. SLK bus is very noisy\nSLKCAN02\n20210615/CZM - Disconnected IO4 from CAN_*INT\n20210615/CZM - AUX8 replaced with CAN_*INT\n20210615/CZM - U6 changed to TXS0104EPWR\n
Text Notes 11150 7150 0    39   ~ 0
Optional CAN\nTermination
Text GLabel 15200 2850 0    39   Input ~ 0
SD_DETECT
Wire Wire Line
	15400 2100 15550 2100
Wire Wire Line
	15550 2100 15550 2850
Wire Wire Line
	15550 2850 15200 2850
Text GLabel 10000 3150 2    39   Input ~ 0
SD_DETECT
Wire Wire Line
	10000 3150 9750 3150
Text GLabel 10000 2250 2    39   Input ~ 0
AUX0
Wire Wire Line
	9750 2250 10000 2250
Text GLabel 10000 3450 2    39   Input ~ 0
AUX1
Wire Wire Line
	10000 3450 9750 3450
Text GLabel 10000 3550 2    39   Input ~ 0
AUX2
Wire Wire Line
	10000 3550 9750 3550
Text GLabel 10000 3750 2    39   Input ~ 0
AUX3
Wire Wire Line
	10000 3750 9750 3750
Text GLabel 10000 3950 2    39   Input ~ 0
AUX4
Wire Wire Line
	10000 3950 9750 3950
Text GLabel 10000 4050 2    39   Input ~ 0
AUX5
Wire Wire Line
	10000 4050 9750 4050
Text GLabel 10000 4150 2    39   Input ~ 0
AUX6
Wire Wire Line
	10000 4150 9750 4150
Text GLabel 10000 4250 2    39   Input ~ 0
AUX7
Wire Wire Line
	10000 4250 9750 4250
$Comp
L Connector_Generic:Conn_02x06_Odd_Even J4
U 1 1
P 4450 3750
F 0 "J4" H 4500 4167 50  0000 C CNN
F 1 "AUX" H 4500 4076 50  0000 C CNN
F 2 "Connector_PinHeader_2.54mm:PinHeader_2x06_P2.54mm_Vertical" H 4450 3750 50  0001 C CNN
F 3 "~" H 4450 3750 50  0001 C CNN
	1    4450 3750
	1    0    0    -1  
$EndComp
Text GLabel 4050 3550 0    39   Input ~ 0
AUX0
Wire Wire Line
	4050 3550 4250 3550
Text GLabel 5000 3550 2    39   Input ~ 0
AUX1
Wire Wire Line
	5000 3550 4750 3550
Text GLabel 4050 3650 0    39   Input ~ 0
AUX2
Wire Wire Line
	4050 3650 4250 3650
Text GLabel 5000 3650 2    39   Input ~ 0
AUX3
Wire Wire Line
	4750 3650 5000 3650
Text GLabel 4050 3750 0    39   Input ~ 0
AUX4
Wire Wire Line
	4050 3750 4250 3750
Text GLabel 5000 3750 2    39   Input ~ 0
AUX5
Wire Wire Line
	4750 3750 5000 3750
Text GLabel 4050 3850 0    39   Input ~ 0
AUX6
Wire Wire Line
	4050 3850 4250 3850
Text GLabel 5000 3850 2    39   Input ~ 0
AUX7
Wire Wire Line
	4750 3850 5000 3850
$Comp
L power:+3.3V #PWR0101
U 1 1
P 5400 3850
F 0 "#PWR0101" H 5400 3700 50  0001 C CNN
F 1 "+3.3V" H 5415 4023 50  0000 C CNN
F 2 "" H 5400 3850 50  0001 C CNN
F 3 "" H 5400 3850 50  0001 C CNN
	1    5400 3850
	1    0    0    -1  
$EndComp
Wire Wire Line
	5400 3850 5400 3950
Wire Wire Line
	5400 3950 4750 3950
$Comp
L power:GND #PWR0102
U 1 1
P 4100 4150
F 0 "#PWR0102" H 4100 3900 50  0001 C CNN
F 1 "GND" H 4105 3977 50  0000 C CNN
F 2 "" H 4100 4150 50  0001 C CNN
F 3 "" H 4100 4150 50  0001 C CNN
	1    4100 4150
	1    0    0    -1  
$EndComp
Wire Wire Line
	4250 4050 4100 4050
Wire Wire Line
	4100 4050 4100 4150
$Comp
L power:+5V #PWR0103
U 1 1
P 5700 3850
F 0 "#PWR0103" H 5700 3700 50  0001 C CNN
F 1 "+5V" H 5715 4023 50  0000 C CNN
F 2 "" H 5700 3850 50  0001 C CNN
F 3 "" H 5700 3850 50  0001 C CNN
	1    5700 3850
	1    0    0    -1  
$EndComp
Wire Wire Line
	5700 3850 5700 4050
Wire Wire Line
	5700 4050 4750 4050
Wire Notes Line
	3750 3200 5950 3200
Wire Notes Line
	5950 3200 5950 4450
Wire Notes Line
	5950 4450 3750 4450
Wire Notes Line
	3750 4450 3750 3200
Text Notes 3750 3150 0    118  ~ 0
AUX CONNECTOR (Option)
Text Notes 1950 3850 0    39   ~ 0
Remove when connected\nto CANBUS power.
Text Notes 4900 4250 0    39   ~ 0
Unused GPIO
$Comp
L SLKCAN-rescue:LD1085V50-ld1085v50 U2
U 1 1
P 4250 1850
F 0 "U2" H 4250 2092 50  0000 C CNN
F 1 "LD1085V50" H 4250 2001 50  0000 C CNN
F 2 "Package_TO_SOT_THT:TO-220-3_Horizontal_TabDown" H 4250 2050 50  0001 C CNN
F 3 "https://datasheet.lcsc.com/szlcsc/1810221232_STMicroelectronics-LD1085V50_C283283.pdf" H 4350 1600 50  0001 C CNN
	1    4250 1850
	1    0    0    -1  
$EndComp
$Comp
L pspice:INDUCTOR L1
U 1 1
P 1800 1650
F 0 "L1" H 1800 1865 50  0000 C CNN
F 1 "15uH" H 1800 1774 50  0000 C CNN
F 2 "SWPA5020S105MT:SUNLORD_SWPA5020S_CZM" H 1800 1650 50  0001 C CNN
F 3 "~" H 1800 1650 50  0001 C CNN
	1    1800 1650
	1    0    0    -1  
$EndComp
$Comp
L pspice:INDUCTOR L2
U 1 1
P 1800 1900
F 0 "L2" H 1800 2115 50  0000 C CNN
F 1 "15uH" H 1800 2024 50  0000 C CNN
F 2 "SWPA5020S105MT:SUNLORD_SWPA5020S_CZM" H 1800 1900 50  0001 C CNN
F 3 "~" H 1800 1900 50  0001 C CNN
	1    1800 1900
	1    0    0    -1  
$EndComp
$Comp
L pspice:INDUCTOR L3
U 1 1
P 1800 2200
F 0 "L3" H 1800 2415 50  0000 C CNN
F 1 "15uH" H 1800 2324 50  0000 C CNN
F 2 "SWPA5020S105MT:SUNLORD_SWPA5020S_CZM" H 1800 2200 50  0001 C CNN
F 3 "~" H 1800 2200 50  0001 C CNN
	1    1800 2200
	1    0    0    -1  
$EndComp
$Comp
L pspice:INDUCTOR L4
U 1 1
P 1800 2450
F 0 "L4" H 1800 2665 50  0000 C CNN
F 1 "15uH" H 1800 2574 50  0000 C CNN
F 2 "SWPA5020S105MT:SUNLORD_SWPA5020S_CZM" H 1800 2450 50  0001 C CNN
F 3 "~" H 1800 2450 50  0001 C CNN
	1    1800 2450
	1    0    0    -1  
$EndComp
Wire Wire Line
	1250 1650 1550 1650
Wire Wire Line
	1250 1650 1250 1900
Wire Wire Line
	2050 1650 2150 1650
Wire Wire Line
	2450 1650 2700 1650
Wire Wire Line
	2700 1650 2700 1850
Wire Wire Line
	2700 1850 3050 1850
Wire Wire Line
	2050 1900 2150 1900
Wire Wire Line
	2050 2200 2150 2200
Wire Wire Line
	1200 2000 1450 2000
Wire Wire Line
	1450 2000 1450 1900
Wire Wire Line
	1450 1900 1550 1900
Wire Wire Line
	1200 2100 1450 2100
Wire Wire Line
	1450 2100 1450 2200
Wire Wire Line
	1450 2200 1550 2200
Wire Wire Line
	1200 2450 1550 2450
Wire Wire Line
	1200 2200 1200 2450
Wire Wire Line
	2050 2450 2700 2450
Wire Wire Line
	2700 2450 2700 2250
Wire Wire Line
	2700 2250 3050 2250
Wire Wire Line
	4150 3950 4250 3950
Text GLabel 10000 4350 2    50   Input ~ 0
CAN_*INT
Wire Wire Line
	10000 4350 9750 4350
Wire Wire Line
	11050 2250 11050 2300
$EndSCHEMATC
